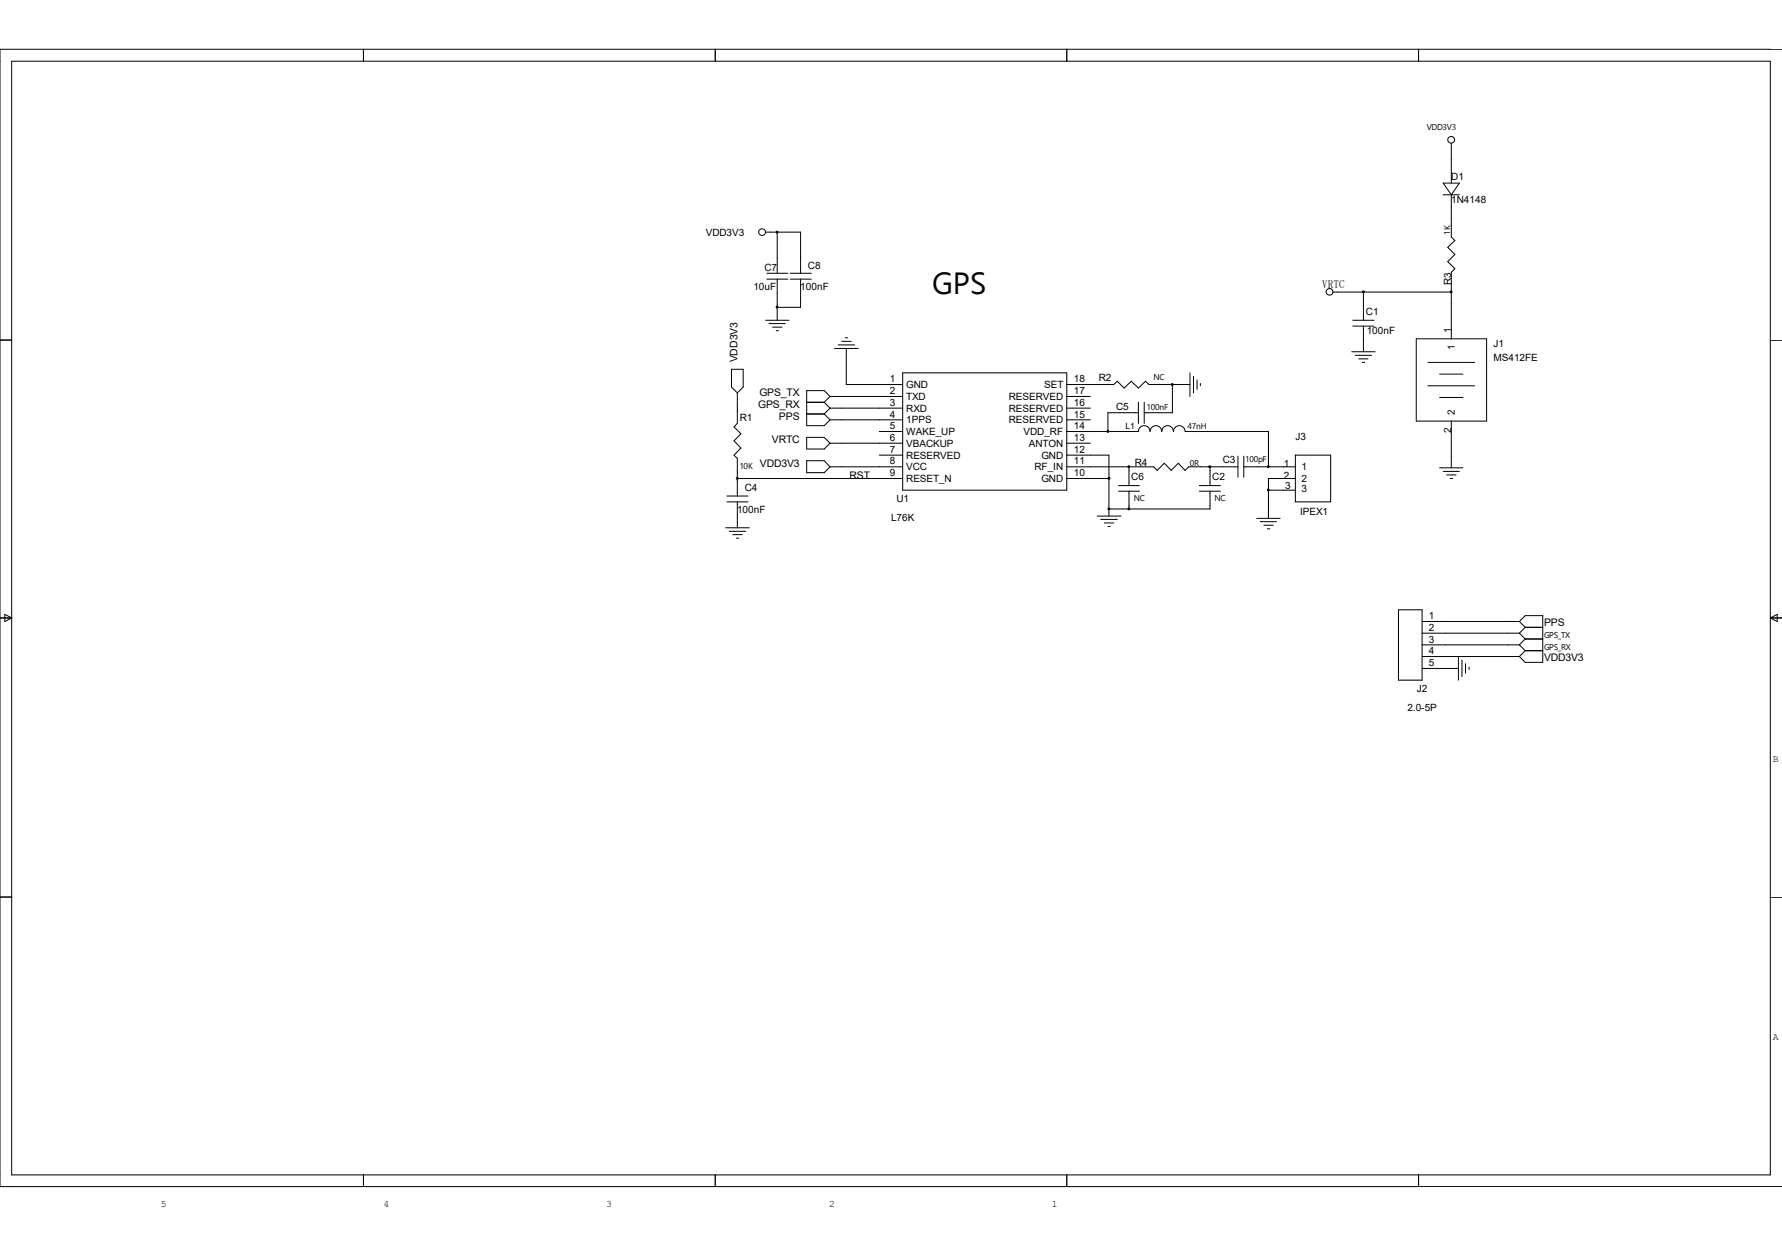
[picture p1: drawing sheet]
<svg xmlns="http://www.w3.org/2000/svg" width="297mm" height="210mm" viewBox="0 0 297 210" stroke-linecap="round" stroke-linejoin="round" font-family="sans-serif">
<g fill="none" stroke="#000" stroke-width=".17">
<path d="M1.9 10.2h293.2v185.6h-293.2zM60.6 8.2v2M119.2 8.2v2M177.8 8.2v2M236.4 8.2v2M297 8.2h-297v189.6h297M127.6 38.7h5.8v6.9M129.5 38.7v6.9M240.5 32.5h2.7M240.5 30.5h2.7l-1.3 2zM241.9 32.5h.1M241.9 23.9v6.6"/>
<path d="M241.9 32.5v7l.6 .6-1.2 1.1 1.2 1.2-1.2 1.2 1.2 1.2-.6 .6v11.1M0 56.7h1.9M127.6 53.4h3.9M127.8 45.6h3.5M127.8 46.5h3.5M128.2 53.9h2.7M128.8 54.5h1.5M129.4 55.1h.4M129.5 46.5v6.9M131.7 45.6h3.5M131.7 46.5h3.5M133.4 46.5v4.7h-3.9"/>
<path d="M139.1 58.1h3.9M139.7 57.5h2.8M140.3 56.9h1.6M140.9 56.3h.4M141.1 58.1v6h9.4M222.2 48.7h19.7M225.3 58.6h3.9M225.5 53.4h3.5M225.5 54.4h3.5M225.9 59.2h2.7M226.5 59.8h1.5M227.2 48.7h.1"/>
<path d="M227.2 48.7v4.7M227.2 54.4v4.2M236.1 56.5h11.7v13.7h-11.7zM295.1 56.7h1.9M121.9 61.6h2v2.9l-1 1-1-1zM122.9 79.8h27.6M122.9 65.5v5.1l-.6 .6 1.2 1.1-1.2 1.2 1.2 1.2-1.2 1.2 .6 .5v6.3M134.5 67.1h2.9M134.5 72.9h2.9l.9 1-.9 .9h-2.9zM134.5 76.8h2.9l.9 1-.9 1h-2.9zM134.5 69h2.9M137.4 67.1l.9 .9"/>
<path d="M137.4 69l.9 1M138.3 66.1h12.2M138.3 68h12.2M138.3 70h12.2M138.3 73.9h12.2M138.3 77.8h12.2M138.3 66.1l-.9 1M138.3 66.1l-.9-1h-2.9v5.9h2.9l.9-1M138.3 68l-.9 1M146.6 71.9h3.9M146.6 75.9h3.9M150.5 62.1h27.3v19.6h-27.3z"/>
<path d="M177.8 71.9h11.9a.97 .97 0 0 1 1-.9 .97 .97 0 0 1 1 .9 .97 .97 0 0 1 1-.9 .97 .97 0 0 1 .9 .9 .97 .97 0 0 1 1-.9 .97 .97 0 0 1 1 .9 .97 .97 0 0 1 1-.9 .97 .97 0 0 1 .9 .9h13.9v5.9M177.8 64.1h7.8l.6-.6 1.2 1.2 1.2-1.2 1.1 1.2 1.2-1.2 .6 .6h6.8M177.8 66.1h3.9M177.8 68h3.9M177.8 70h3.9M177.8 73.9h3.9M177.8 75.9h7v10.1M177.8 77.8h14.5l.6 .6 1.2-1.2 1.1 1.2 1.2-1.2 1.1 1.2 .6-.6h8.2M177.8 79.8h7M188.2 77.8v3.1M189.7 68.8h-5v3.1M189.7 67.1v3.5"/>
<path d="M190.7 67.1v3.5M195.4 64.1v4.7h-4.7M198.3 62.1v4M198.9 62.7v2.8M199.5 63.3v1.6M200.1 63.9v.4M201.7 77.8v3.1M206.3 76v3.5M207.3 77.8h8.6M207.3 76v3.5M215.9 75.9h5.9v7.8h-5.9zM215.9 79.8h-4.5v6.6"/>
<path d="M227.1 60.4h.4M238 60.4h7.8M238 64.3h7.8M239.9 62.4h3.9M239.9 66.3h3.9M239.9 78h3.9M240.5 78.6h2.7M241.1 79.2h1.6M241.7 79.8h.4M241.9 70.2v7.8M120.9 88h4M121.2 83.7h3.5"/>
<path d="M121.2 82.7h3.5M121.5 88.6h2.8M122.1 89.1h1.6M122.7 89.7h.4M122.9 83.7v4.3M182.9 86h3.9M183.5 86.6h2.7M184.1 87.2h1.5M184.7 87.8h.3M186.4 80.9h3.5M186.4 81.9h3.5M188.2 81.9v2.9"/>
<path d="M199.9 80.9h3.5M199.9 81.9h3.5M201.7 81.9v2.9h-16.9M209.5 86.4h3.9M210.1 87h2.7M210.7 87.5h1.5M211.2 88.1h.4M211.4 81.7h4.5M0 103h1.9M.8 102.4l1.1 .6-1.1 .6zM233.1 101.6h3.9v11.8h-3.9zM237 103.6h16.2"/>
<path d="M237 105.5h16.2M237 107.5h16.2M237 109.4h16.2M237 111.4h6.1M243.1 109.4v4M243.7 110v2.8M244.3 110.6v1.6M244.9 111.2v.4M253.2 107.5l1 1M253.2 103.6l1-1h2.9v7.8h-2.9l-1-1M253.2 105.5l1 1M253.2 103.6l1 1"/>
<path d="M254.2 108.5h2.9M254.2 106.5h2.9M254.2 106.5l-1 1M254.2 104.6h2.9M254.2 104.6l-1 .9M254.2 108.5l-1 .9M295.1 103h1.9M295.1 103l1.1-.6v1.2zM0 149.5h1.9M295.1 149.5h1.9M60.6 195.8v2M119.2 195.8v2"/>
<path d="M177.8 195.8v2M236.4 195.8v2"/>
<circle cx="127" cy="38.7" r=".56"/>
<circle cx="241.9" cy="23.3" r=".56"/>
<circle cx="221.6" cy="48.6" r=".56"/>
</g>
<g fill="#000" stroke="#000" stroke-width=".17">
<path d="M227.1 48.5h.3v.2h-.3z" fill-rule="evenodd"/>
<path d="M122.8 79.6h.2v.2h-.2z" fill-rule="evenodd"/>
<path d="M184.7 79.6h.2v.2h-.2z" fill-rule="evenodd"/>
<path d="M201.5 77.7h.3v.2h-.3z" fill-rule="evenodd"/>
<path d="M184.7 84.7h.2v.2h-.2z" fill-rule="evenodd"/>
<circle cx="129.5" cy="38.7" r=".16"/>
<circle cx="129.5" cy="51.2" r=".16"/>
<circle cx="241.9" cy="48.6" r=".16"/>
<circle cx="184.6" cy="71.9" r=".16"/>
<circle cx="188.1" cy="77.8" r=".16"/>
<circle cx="195.4" cy="64.1" r=".16"/>
<circle cx="211.4" cy="77.8" r=".16"/>
<circle cx="188.1" cy="84.8" r=".16"/>
<circle cx="211.4" cy="81.7" r=".16"/>
</g>
<text font-size="5.1" x="155.4" y="49.1">GPS</text>
<text font-size="1.9" x="220.4" y="47.9">VRTC</text>
<g font-size="1.7">
<text x="241.9" y="29.9">D1</text>
<text x="241.9" y="33.8">1N4148</text>
<text x="117.6" y="39.3">VDD3V3</text>
<text x="127.4" y="45.2">C7</text>
<text x="134.7" y="44.8">C8</text>
<text x="241.9" y="47.5" transform="rotate(-90 241.9 47.5)">R3</text>
<text x="125.6" y="48.3">10uF</text>
<text x="133.4" y="48.3">100nF</text>
<text x="227.7" y="52.6">C1</text>
<text x="227.8" y="55.7">100nF</text>
<text x="241.9" y="55.5" transform="rotate(-90 241.9 55.5)">1</text>
<text x="242.5" y="58.4" transform="rotate(-90 242.5 58.4)">1</text>
<text x="248.9" y="57.9">J1</text>
<text x="122.9" y="60.4" transform="rotate(-90 122.9 60.4)">VDD3V3</text>
<text x="148.3" y="63.7">1</text>
<text x="148.3" y="65.7">2</text>
<text x="151" y="64.7">GND</text>
<text x="174" y="64.7">SET</text>
<text x="179" y="65.7">17</text>
<text x="179" y="63.7">18</text>
<text x="183.1" y="63.5">R2</text>
<text x="248.9" y="60.2">MS412FE</text>
<text x="123.3" y="70.2">R1</text>
<text x="126.4" y="68">GPS_RX</text>
<text x="126.6" y="66.1">GPS_TX</text>
<text x="129.8" y="70">PPS</text>
<text x="148.3" y="67.6">3</text>
<text x="148.3" y="69.6">4</text>
<text x="148.3" y="71.5">5</text>
<text x="151" y="66.7">TXD</text>
<text x="151" y="68.6">RXD</text>
<text x="151" y="70.6">1PPS</text>
<text x="168.1" y="70.6">RESERVED</text>
<text x="168.1" y="68.6">RESERVED</text>
<text x="168.1" y="66.7">RESERVED</text>
<text x="179" y="71.5">14</text>
<text x="179" y="69.6">15</text>
<text x="179" y="67.6">16</text>
<text x="186" y="68.4">C5</text>
<text x="242.5" y="69.2" transform="rotate(-90 242.5 69.2)">2</text>
<text x="126.7" y="77.8">VDD3V3</text>
<text x="128.7" y="73.9">VRTC</text>
<text x="148.3" y="73.5">6</text>
<text x="148.3" y="75.4">7</text>
<text x="148.3" y="77.4">8</text>
<text x="151" y="72.5">WAKE_UP</text>
<text x="151" y="74.5">VBACKUP</text>
<text x="151" y="76.5">RESERVED</text>
<text x="170.6" y="72.5">VDD_RF</text>
<text x="171.5" y="74.5">ANTON</text>
<text x="173.6" y="76.5">GND</text>
<text x="179" y="77.4">11</text>
<text x="179" y="75.4">12</text>
<text x="179" y="73.5">13</text>
<text x="189.1" y="77.6">R4</text>
<text x="203.8" y="77.2">C3</text>
<text x="214" y="77.8">1</text>
<text x="215.9" y="73.3">J3</text>
<text x="241.9" y="72.1" transform="rotate(-90 241.9 72.1)">2</text>
<text x="124.1" y="81.9">C4</text>
<text x="141.6" y="79.8">RST</text>
<text x="148.3" y="79.3">9</text>
<text x="149.4" y="83.7">U1</text>
<text x="151" y="78.4">VCC</text>
<text x="151" y="80.3">RESET_N</text>
<text x="172.4" y="78.4">RF_IN</text>
<text x="173.6" y="80.3">GND</text>
<text x="179" y="79.3">10</text>
<text x="188.6" y="80">C6</text>
<text x="202.1" y="80">C2</text>
<text x="214" y="79.8">2</text>
<text x="214.2" y="81.5">3</text>
<text x="216.9" y="78.4">1</text>
<text x="216.9" y="80.3">2</text>
<text x="216.9" y="82.1">3</text>
<text x="122.9" y="85.4">100nF</text>
<text x="148.5" y="86.8">L76K</text>
<text x="216.7" y="85.8">IPEX1</text>
<text x="238.2" y="103.2">1</text>
<text x="238.2" y="105.2">2</text>
<text x="238.2" y="107.1">3</text>
<text x="257.3" y="104.4">PPS</text>
<text x="238.2" y="109.1">4</text>
<text x="238.2" y="111">5</text>
<text x="257.3" y="110.2">VDD3V3</text>
<text x="234.6" y="118.4">2.0-5P</text>
<text x="236.1" y="115.3">J2</text>
</g>
<g font-size="1.6">
<text x="295.5" y="127">B</text>
<text x="295.5" y="173.3">A</text>
<text x="26.8" y="201.2">5</text>
<text x="63.9" y="201.2">4</text>
<text x="101" y="201.2">3</text>
<text x="138.2" y="201.2">2</text>
<text x="175.3" y="201.2">1</text>
</g>
<g font-size="1.4">
<text x="237.8" y="21.7">VDD3V3</text>
<text x="241.7" y="39.1" transform="rotate(-90 241.7 39.1)">1K</text>
<text x="192.3" y="63.3">NC</text>
<text x="187.6" y="71.5">L1</text>
<text x="191.1" y="68.4">100nF</text>
<text x="198" y="71.5">47nH</text>
<text x="198.3" y="77.6">0R</text>
<text x="207.5" y="77">100pF</text>
<text x="123.2" y="78.2">10K</text>
<text x="189" y="83.4">NC</text>
<text x="202.4" y="83.4">NC</text>
<text x="257.3" y="106.3">GPS_TX</text>
<text x="257.3" y="108.3">GPS_RX</text>
</g>
</svg>
